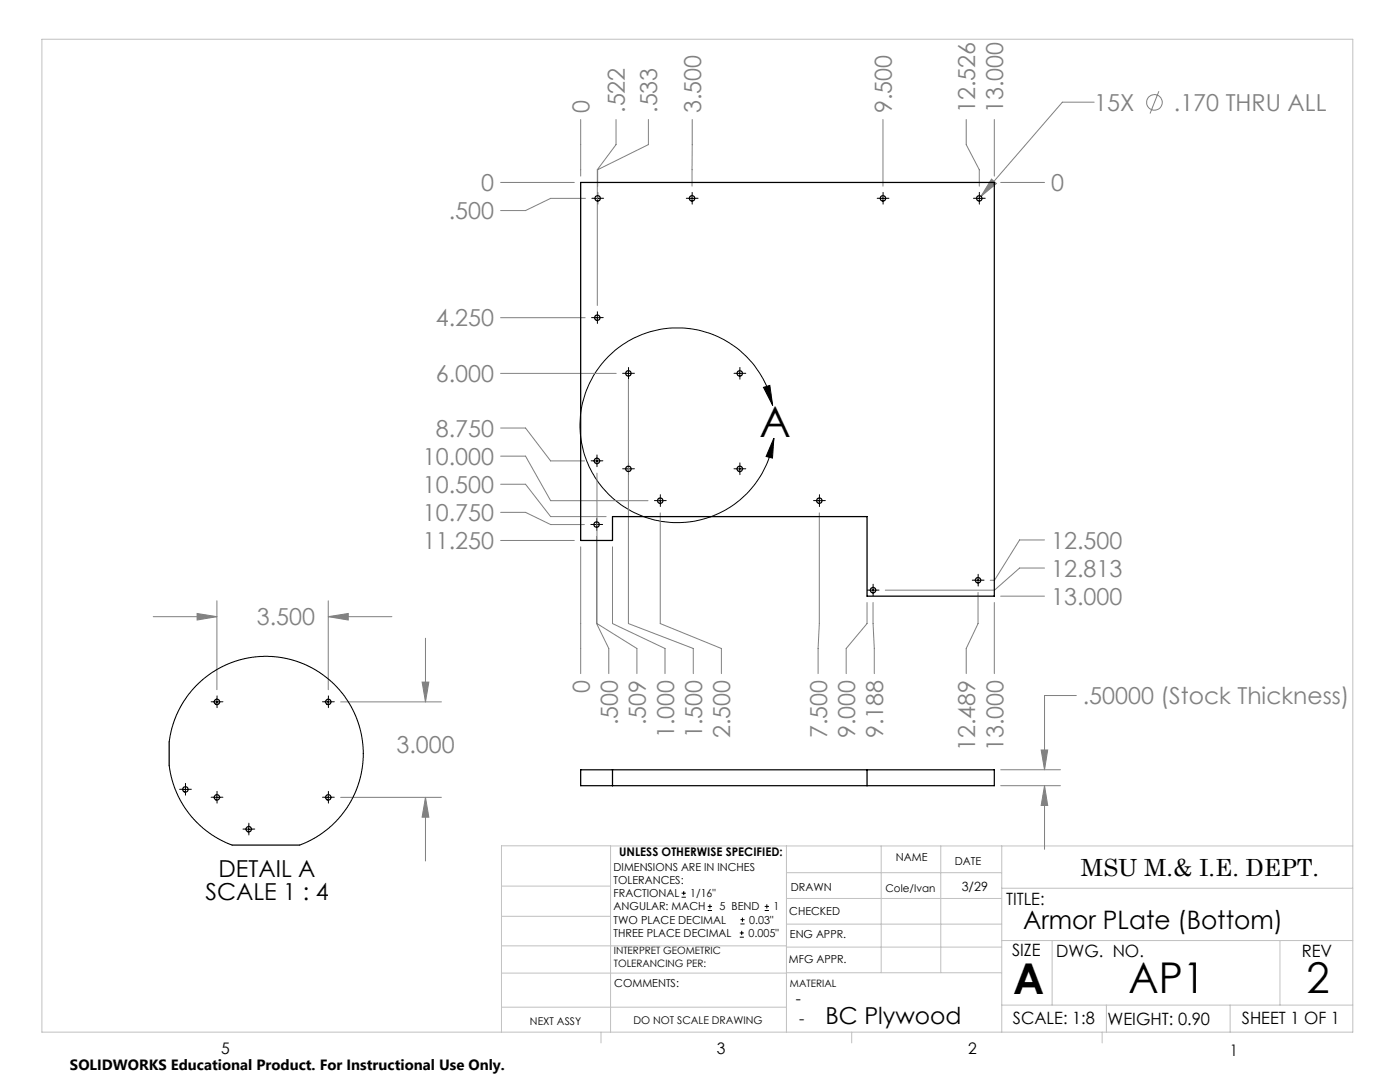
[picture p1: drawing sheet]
<svg xmlns="http://www.w3.org/2000/svg" width="279mm" height="216mm" viewBox="0 0 279 216" stroke-linecap="round" stroke-linejoin="round" font-family="sans-serif">
<g fill="none" stroke="#808080" stroke-width=".2">
<path d="M231.3 18.2l-1.8 4.4M99.9 36.4h14.7M115.9 23.8v11.3M116.8 39.6h-6.9l-5 2.4h-5M122.9 23.8v5.1l-3.7 5v27.1M129.4 23.8v5.1l-10.1 5v3.2M138.1 23.8v13.3M176.2 23.8v13.3M192.8 23.8v5.1l2.6 5v3.2M197.9 35.7l1 .9-3.1 2.6zM198.4 23.8v11.3M199.7 36.4h8.8"/>
<path d="M218.4 20.4h-6.4l-16.2 18.8M99.9 63.4h16.9M99.9 74.5h23.1M125.4 75.8v48.6l13 5v5M99.9 85.4h5l5 6.6h6.8M99.9 96.6h5l5 6.5h11.1M99.9 91h5l5 8.9h19.4M119.1 94.4v30l8 5v5M43.3 119.9v17.7M65.5 119.9v17.7M99.9 107.8h14.7M99.9 102.2h5l5 2.5h6.7"/>
<path d="M115.9 109.1v25.3M119.1 107.1v17.3l2.4 5v5M122.2 109.1v15.3l10.5 5v5M131.8 102.3v22.1l12.2 5v5M163.5 102.3v22.1l-.2 5v5M195.2 118.2v6.2l-2.4 5v5M199.7 119h8.8M208.5 107.7h-5l-5 8.1h-.9M208.5 113.3h-5l-5 4.5h-21.8M30.6 123h12.7M39.3 122.4l4 .6-4 .7zM65.5 123h12.7"/>
<path d="M65.5 123l4-.6v1.3zM84.2 136.1h1.4l-.7 4zM84.9 127.4v12.7M173 120.2v4.2l-4.1 5v5M174.2 120.2l.3 14.2M198.4 120.2v14.2M214.8 138.8h-6.3v14.8M68 140.1h20.1M68 159.1h20.1M84.9 159.1v12.7M84.9 159.1l.7 4h-1.4zM199.7 153.6h11.9"/>
<path d="M199.7 156.8h11.9M207.8 149.6h1.3l-.6 4zM208.5 156.8v12.7M208.5 156.8l.6 3.9h-1.3z"/>
<circle cx="230.4" cy="20.4" r="1.56"/>
</g>
<g fill="none" stroke="#000" stroke-width=".2">
<path d="M118.6 39.6h1.3M119.3 38.9v1.3M137.5 39.6h1.2M138.1 38.9v1.3M175.6 39.6h1.2M176.2 38.9v1.3M194.8 39.6h1.3M195.4 38.9v1.3M118.6 63.4h1.2M119.2 62.8v1.2M124.8 74.5h1.2M125.4 73.9v1.2"/>
<path d="M147 74.5h1.3M147.6 73.9v1.2M152.4 77.3l1.2-.4 .6 4zM118.5 92h1.3M119.1 91.3v1.3M124.8 93.6h1.2M125.4 92.9v1.3M131.1 99.9h1.3M131.8 99.3v1.2M147 93.6h1.3M147.6 92.9v1.3M154.2 80.9a19.4 19.4 0 0 0-30.3-11.9 19.4 19.4 0 0 0 1.3 32.5 19.4 19.4 0 0 0 29.2-14.1"/>
<path d="M154.4 87.4l-.2 4-1.3-.3zM162.9 99.9h1.2M163.5 99.3v1.2M118.4 104.7h1.3M119.1 104v1.3M173.6 117.8h1.3M174.2 117.1v1.3M194.6 115.8h1.2M195.2 115.1v1.3M43.3 139.4v1.3M65.5 139.4v1.3M36.4 157.5h1.2"/>
<path d="M37 156.9v1.3M42.7 159.1h1.2M42.7 140.1h1.2M43.3 158.5v1.2M64.9 159.1h1.2M64.9 140.1h1.2M65.5 158.5v1.2M49 165.5h1.3M49.6 164.8v1.3M136 179h.9M136 178.2h.9M136.5 177.8v.8"/>
<path d="M141.3 181.7h.8M141.3 180.9h.8M141.7 180.4v.9M147.6 187h.8M147.6 186.2h.8M147.8 184.4h.8M147.8 183.5h.8M148 185.7v.9M148.2 183.1v.8M152.6 181.7h.9M152.6 180.9h.9M153 180.4v.9"/>
</g>
<g fill="none" stroke="#000" stroke-width=".2" stroke-dasharray="15.2 1.3 1.3 1.3">
<path d="M118.7 39.6h-.6M119.3 38.9v-.5M119.9 39.6h.6M137.5 39.6h-.5M138.1 38.9v-.5M138.8 39.6h.5M175.6 39.6h-.5M176.2 38.9v-.5M176.9 39.6h.5M194.8 39.6h-.5M195.4 38.9v-.5M196.1 39.6h.5"/>
<path d="M119.3 40.2v.5M138.1 40.2v.5M176.2 40.2v.5M195.4 40.2v.5M118.6 63.4h-.5M119.2 62.7v-.5M119.2 64v.5M119.9 63.4h.5M124.8 74.5h-.5M125.4 73.9v-.6M125.4 75.1v.6M126.1 74.5h.5"/>
<path d="M147 74.5h-.5M147.7 73.9v-.6M147.7 75.1v.6M148.3 74.5h.5M118.5 92h-.5M119.1 91.3v-.5M119.1 92.6v.5M119.8 92h.5M124.8 93.5h-.5M125.4 92.9v-.5M125.4 94.2v.5M126.1 93.5h.5"/>
<path d="M131.2 99.9h-.6M131.8 99.3v-.6M132.4 99.9h.6M147 93.5h-.5M147.7 92.9v-.5M147.7 94.2v.5M148.3 93.5h.5M162.9 99.9h-.5M163.5 99.3v-.6M164.2 99.9h.5M118.5 104.7h-.6M119.1 104v-.5"/>
<path d="M119.1 105.3v.5M119.7 104.7h.6M131.8 100.5v.6M163.5 100.5v.6M173.6 117.7h-.5M174.3 117.1v-.5M174.3 118.4v.5M174.9 117.7h.5M194.6 115.8h-.6M195.2 115.1v-.5M195.2 116.4v.5M195.8 115.8h.6"/>
<path d="M43.3 139.4v-.5M65.5 139.4v-.5M36.4 157.5h-.6M37 156.9v-.6M37 158.1v.6M37.7 157.5h.5M42.7 159.1h-.6M42.7 140h-.6M43.3 158.4v-.5M43.3 159.7v.6M43.3 140.7v.5M43.9 159.1h.6"/>
<path d="M43.9 140h.6M64.9 159.1h-.5M64.9 140h-.5M65.5 158.4v-.5M65.5 159.7v.6M65.5 140.7v.5M66.2 159.1h.5M66.2 140h.5M49 165.4h-.5M49.7 164.8v-.5M49.7 166.1v.5M50.3 165.4h.5"/>
</g>
<g fill="none" stroke="#c0c0c0" stroke-width=".2">
<path d="M8.4 7.8h261.6v198.2h-261.6zM100.1 176.8h21.7M121.8 168.8v37.2M157 168.8v37.2M157 179.3h42.9M157 174.1h42.9M175.9 168.8v25.3M187.7 168.8v25.3M199.9 177.2h70.1M199.9 168.8v37.2M270 168.8h-169.9v37.2M100.1 194.2h56.9"/>
<path d="M100.1 188.7h56.9M100.1 182.8h21.7M157 194.1h42.9M157 184.4h42.9M157 189h42.9M199.9 187.7h70.1M210 187.7v12.9M255.4 187.7v12.9M100.1 201h56.9M119.9 206v2.1M170 206v2.1M199.9 200.6h70.1"/>
<path d="M220 206v2.1M220.8 200.6v5.4M245.5 200.6v5.4"/>
</g>
<path d="M152.4 77.3l1.2-.4 .6 4zM154.4 87.4l-.2 4-1.3-.3z" fill="#000"/>
<path d="M207.8 149.6h1.3l-.6 4zM208.5 156.8l.6 3.9h-1.3zM197.9 35.7l-2.1 3.5 3.1-2.6zM39.3 122.4l4 .6-4 .7zM65.5 123l4-.6v1.3zM84.2 136.1h1.4l-.7 4zM84.9 159.1l.7 4h-1.4z" fill="#808080"/>
<g fill="none" stroke="#000" stroke-width=".25">
<path d="M115.9 36.4h82.5v82.6h-25.4v-15.9h-50.8v4.7h-6.3zM33.8 148v4.8M115.9 153.6h82.5v3.2h-82.5zM122.2 153.6v3.2M173 153.6v3.2M46.3 168.6h13.5"/>
<circle cx="119.3" cy="39.6" r=".54"/>
<circle cx="138.1" cy="39.6" r=".54"/>
<circle cx="176.2" cy="39.6" r=".54"/>
<circle cx="195.4" cy="39.6" r=".54"/>
<circle cx="119.2" cy="63.4" r=".54"/>
<circle cx="125.4" cy="74.5" r=".54"/>
<circle cx="147.6" cy="74.5" r=".54"/>
<circle cx="119.1" cy="92" r=".54"/>
<circle cx="125.4" cy="93.5" r=".54"/>
<circle cx="131.8" cy="99.9" r=".54"/>
<circle cx="147.6" cy="93.5" r=".54"/>
<circle cx="163.5" cy="99.9" r=".54"/>
<circle cx="119.1" cy="104.7" r=".54"/>
<circle cx="174.2" cy="117.8" r=".55"/>
<circle cx="195.2" cy="115.8" r=".54"/>
<circle cx="37" cy="157.5" r=".54"/>
<circle cx="43.3" cy="159.1" r=".55"/>
<circle cx="43.3" cy="140.1" r=".55"/>
<circle cx="65.5" cy="159.1" r=".55"/>
<circle cx="65.5" cy="140.1" r=".55"/>
<circle cx="49.7" cy="165.5" r=".55"/>
</g>
<path d="M33.8 148l.5-2.6 .8-2.6 1.2-2.2 1.4-2.2 2.2-2.3 1.2-1.1 2.4-1.5 2.2-1.1 2.3-.8 2.7-.5 2.8-.1 2.5 .2 2.5 .5 2.4 .9 2 1 2.4 1.7 2 1.9 1.5 1.8 1.3 2 1 2.2 .8 2.2 .5 2.5 .1 3.3-.2 1.9-.6 2.8-1 2.6-1.4 2.6-1.5 2-2.1 2.1-1.8 1.4-1.6 .9-2.5 1.1M33.8 152.8l.5 2.7 .7 2 1.2 2.5 1.5 2.4 1.9 2 2.2 1.8 2.1 1.3 2.4 1.1" fill="none" stroke="#000" stroke-width=".2"/>
<g font-size="8.5">
<text x="151.6" y="87.2">A</text>
<text x="202.2" y="198.3">A</text>
<text x="225.2" y="198.1">AP1</text>
<text x="260.8" y="198.1">2</text>
</g>
<text font-size="5.1" x="204.2" y="185.4">Armor PLate (Bottom)</text>
<g font-size="4.7" fill="#808080">
<text x="117.7" y="22.5" transform="rotate(-90 117.7 22.5)">0</text>
<text x="124.7" y="22.5" transform="rotate(-90 124.7 22.5)">.522</text>
<text x="131.2" y="22.5" transform="rotate(-90 131.2 22.5)">.533</text>
<text x="139.9" y="22.5" transform="rotate(-90 139.9 22.5)">3.500</text>
<text x="178" y="22.5" transform="rotate(-90 178 22.5)">9.500</text>
<text x="194.6" y="22.5" transform="rotate(-90 194.6 22.5)">12.526</text>
<text x="200.2" y="22.5" transform="rotate(-90 200.2 22.5)">13.000</text>
<text x="218.4" y="22.1">15X</text>
<text x="234.3" y="22.1">.170 THRU ALL</text>
<text x="96" y="38.2">0</text>
<text x="209.8" y="38.2">0</text>
<text x="89.6" y="43.8">.500</text>
<text x="87" y="65.1">4.250</text>
<text x="87" y="76.3">6.000</text>
<text x="87" y="87.1">8.750</text>
<text x="84.4" y="92.8">10.000</text>
<text x="84.4" y="98.4">10.500</text>
<text x="84.4" y="104">10.750</text>
<text x="84.4" y="109.6">11.250</text>
<text x="209.8" y="109.5">12.500</text>
<text x="209.8" y="115.1">12.813</text>
<text x="51.2" y="124.8">3.500</text>
<text x="209.8" y="120.7">13.000</text>
<text x="117.7" y="138.3" transform="rotate(-90 117.7 138.3)">0</text>
<text x="216.1" y="140.5">.50000 (Stock Thickness)</text>
<text x="123.3" y="144.7" transform="rotate(-90 123.3 144.7)">.500</text>
<text x="128.9" y="144.7" transform="rotate(-90 128.9 144.7)">.509</text>
<text x="134.5" y="147.3" transform="rotate(-90 134.5 147.3)">1.000</text>
<text x="140.1" y="147.3" transform="rotate(-90 140.1 147.3)">1.500</text>
<text x="145.7" y="147.3" transform="rotate(-90 145.7 147.3)">2.500</text>
<text x="165.1" y="147.3" transform="rotate(-90 165.1 147.3)">7.500</text>
<text x="170.7" y="147.3" transform="rotate(-90 170.7 147.3)">9.000</text>
<text x="176.3" y="147.3" transform="rotate(-90 176.3 147.3)">9.188</text>
<text x="194.6" y="149.9" transform="rotate(-90 194.6 149.9)">12.489</text>
<text x="200.2" y="149.9" transform="rotate(-90 200.2 149.9)">13.000</text>
<text x="79.1" y="150.3">3.000</text>
</g>
<g font-size="4.7">
<text x="41" y="179.5">SCALE 1 : 4</text>
<text x="43.6" y="175">DETAIL A</text>
<text x="215.7" y="174.7">MSU M.&amp; I.E. DEPT.</text>
<text x="164.7" y="204.4">BC Plywood</text>
</g>
<g font-size="3.4">
<text x="200.8" y="180.5">TITLE:</text>
<text x="202" y="190.8">SIZE</text>
<text x="210.8" y="190.9">DWG. NO.</text>
<text x="259.8" y="191">REV</text>
<text x="202.1" y="204.4">SCALE: 1:8</text>
<text x="221" y="204.5">WEIGHT: 0.90</text>
<text x="247.8" y="204.4">SHEET 1 OF 1</text>
</g>
<g font-size="3.2">
<text x="158.8" y="200.4">-</text>
<text x="159.5" y="204.4">-</text>
<text x="44.2" y="210.4">5</text>
<text x="143.1" y="210.4">3</text>
<text x="193.2" y="210.3">2</text>
<text x="245.4" y="210.6">1</text>
</g>
<text font-size="3" x="14" y="213.5">SOLIDWORKS Educational Product. For Instructional Use Only.</text>
<text font-size="2.5" x="191.9" y="177.8">3/29</text>
<text font-size="2.4" x="123.6" y="170.8">UNLESS OTHERWISE SPECIFIED:</text>
<g font-size="2.2">
<text x="122.5" y="173.7">DIMENSIONS ARE IN INCHES</text>
<text x="178.8" y="171.8">NAME</text>
<text x="190.6" y="172.5">DATE</text>
<text x="122.5" y="176.4">TOLERANCES:</text>
<text x="122.5" y="179">FRACTIONAL</text>
<text x="137.8" y="179">1/16&quot;</text>
<text x="157.8" y="177.8">DRAWN</text>
<text x="122.5" y="184.3">TWO PLACE DECIMAL</text>
<text x="122.5" y="181.7">ANGULAR: MACH</text>
<text x="143.6" y="181.7">5 BEND</text>
<text x="149.5" y="184.3">0.03&quot;</text>
<text x="154.4" y="181.7">1</text>
<text x="157.5" y="182.5">CHECKED</text>
<text x="122.5" y="187">THREE PLACE DECIMAL</text>
<text x="149.4" y="187">0.005&quot;</text>
<text x="157.6" y="187.2">ENG APPR.</text>
<text x="122.6" y="197">COMMENTS:</text>
<text x="157.4" y="192.2">MFG APPR.</text>
</g>
<g font-size="2.1">
<text x="176.7" y="178">Cole/Ivan</text>
<text x="105.8" y="204.5">NEXT ASSY</text>
<text x="126.4" y="204.3">DO NOT SCALE DRAWING</text>
</g>
<g font-size="2">
<text x="122.5" y="190.4">INTERPRET GEOMETRIC</text>
<text x="122.5" y="192.9">TOLERANCING PER:</text>
<text x="157.7" y="197">MATERIAL</text>
</g>
</svg>
